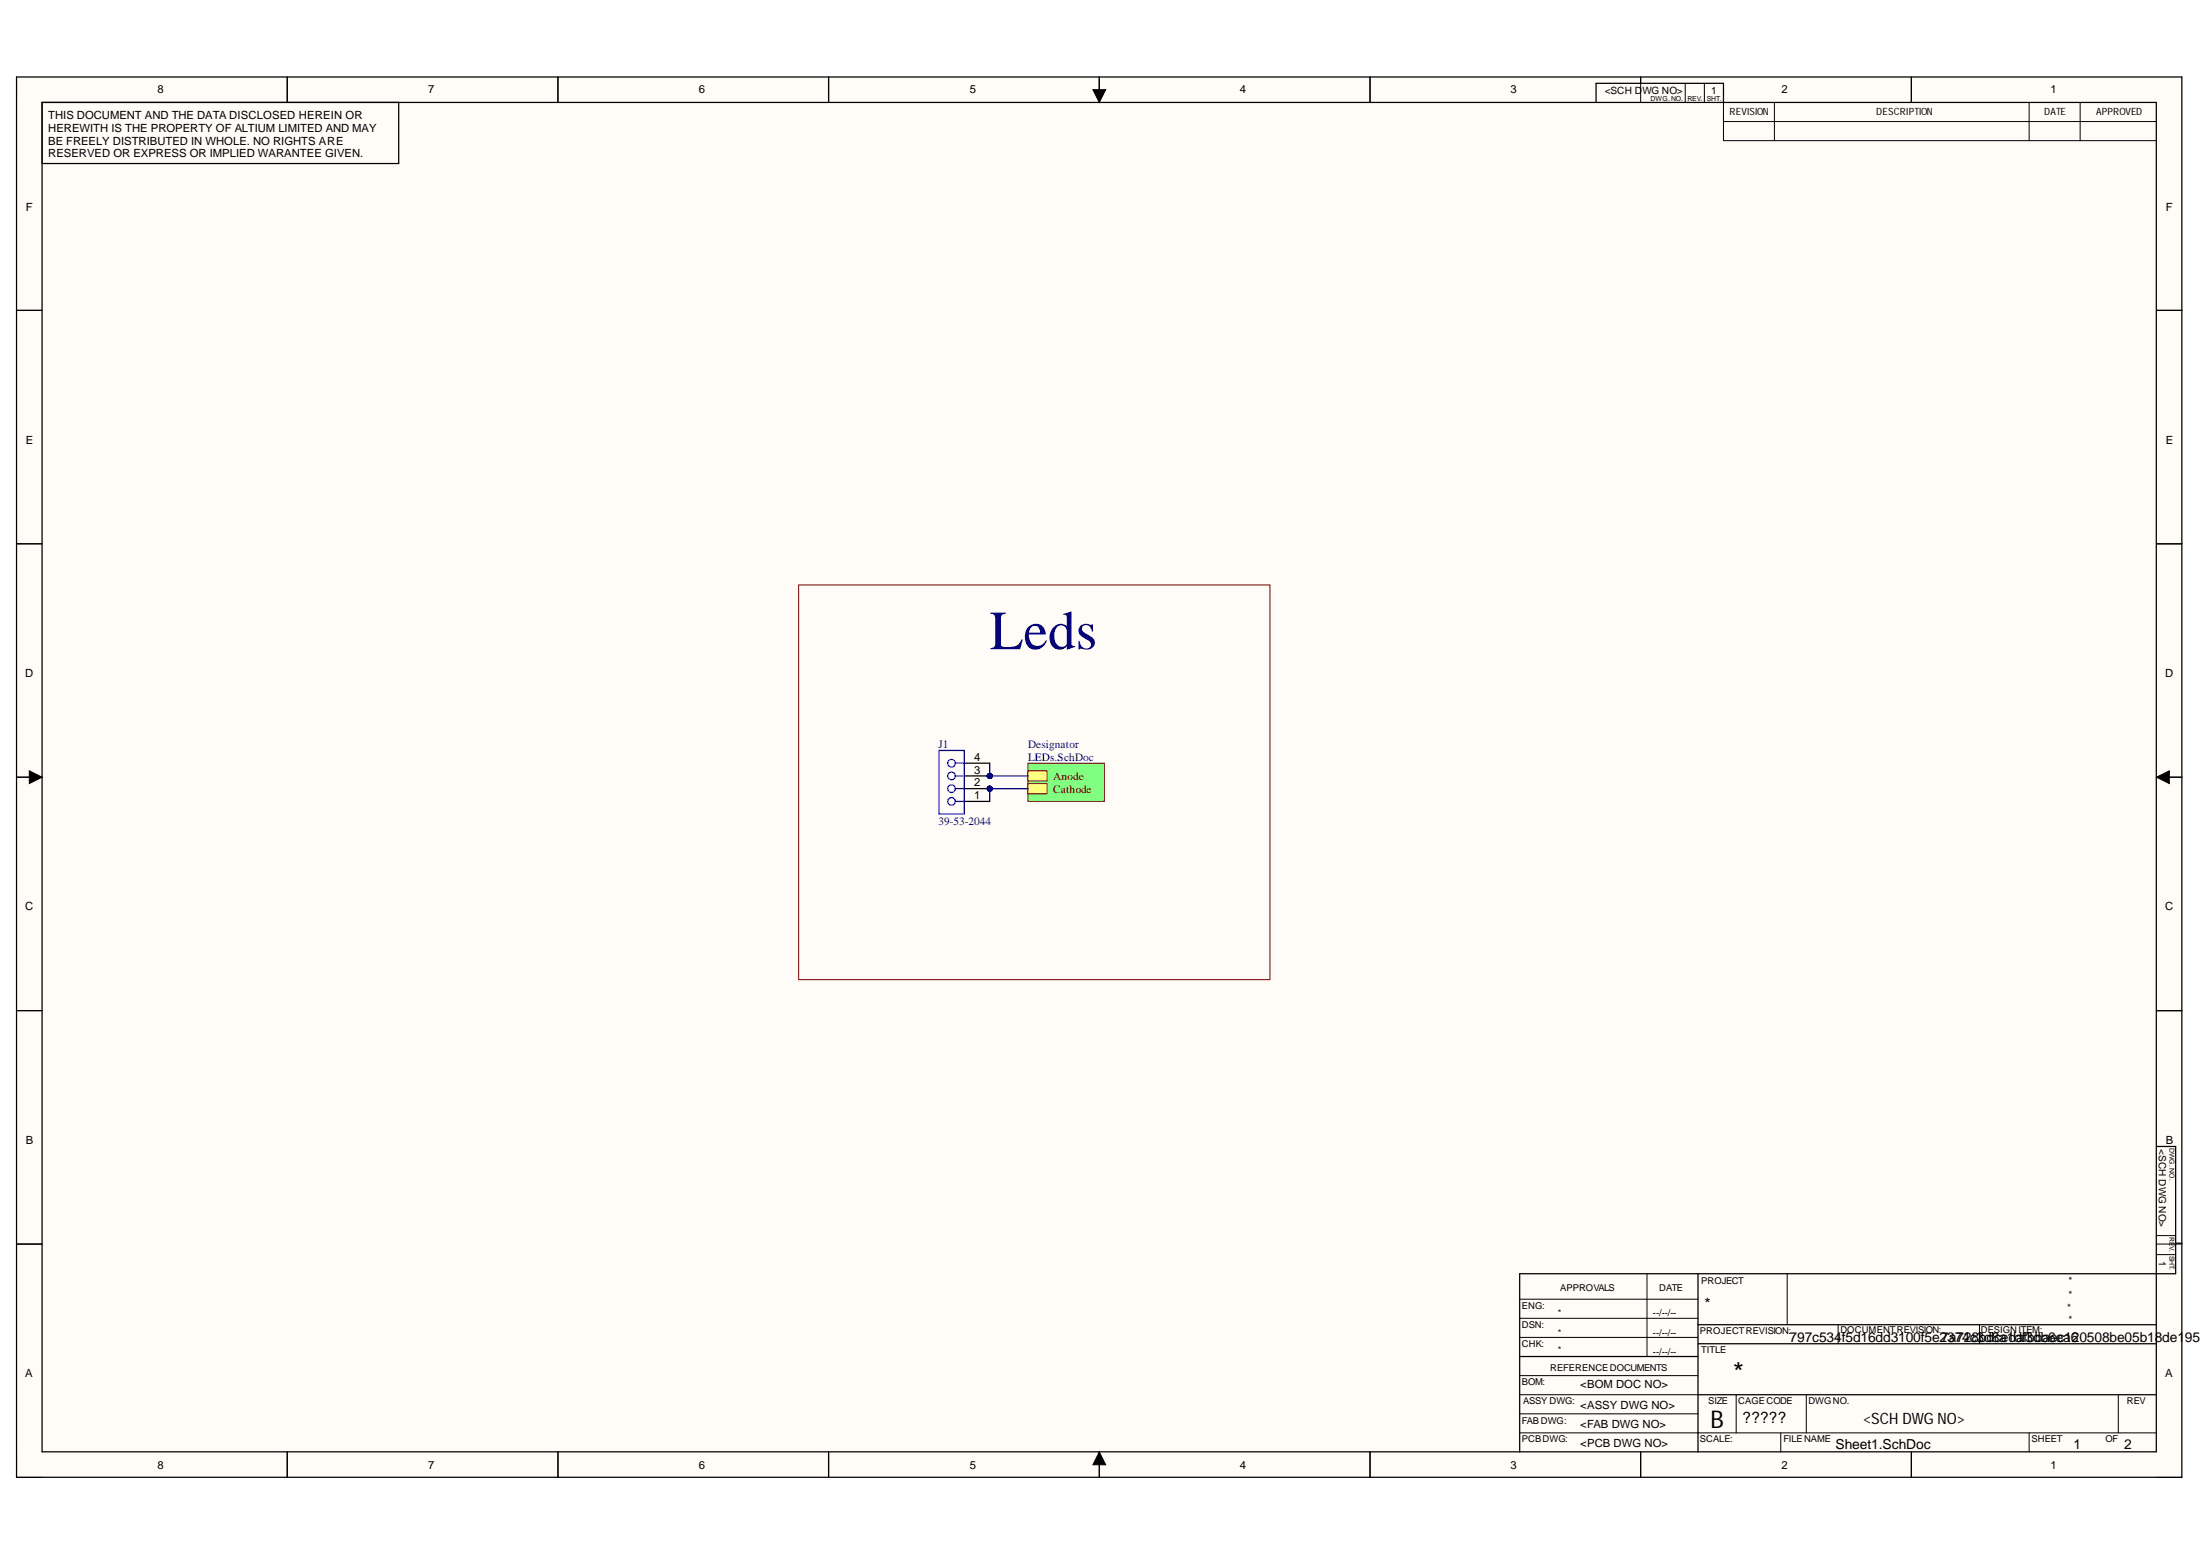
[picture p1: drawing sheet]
<svg xmlns="http://www.w3.org/2000/svg" width="297mm" height="210mm" viewBox="0 0 297 210" stroke-linecap="round" stroke-linejoin="round" font-family="sans-serif">
<g fill="#fffcf8">
<path d="M2.2 10.4h292.4v189h-292.4z" fill-rule="evenodd"/>
<path d="M5.7 13.8h285.5v182.2h-285.5z" fill-rule="evenodd"/>
</g>
<g fill="none" stroke="#000" stroke-width=".14">
<path d="M2.2 10.4v3.4M38.8 10.4v3.4M75.3 10.4v3.4M111.9 10.4v3.4M147.6 12.1h1.7l-.9 1.7zM148.4 10.4v3.4M185 10.4v3.4M221.5 10.4v3.4M227.5 11.2v2.6M230.1 11.2v2.6M232.7 13.8v5.2h58.5M232.7 16.4h58.5"/>
<path d="M239.6 13.8v5.2M258.1 10.4v3.4M274 13.8v5.2M280.9 13.8v5.2M2.2 41.9h3.5M291.2 41.9h3.4M2.2 73.4h3.5M291.2 73.4h3.4M2.2 104.9h3.5M4 104.1l1.7 .8-1.7 .9zM291.2 104.9l1.7-.8v1.7zM291.2 104.9h3.4"/>
<path d="M2.2 136.4h3.5M291.2 136.4h3.4M2.2 167.9h3.5M205.2 178h24.1M205.2 175.4h24.1M222.4 171.9v11.2M241.3 171.9v6.9M248.2 178.8v2.6M267.3 178.8v2.6M291.2 167.9h3.4M291.2 169.4h2.6M291.2 166.8h2.6"/>
<path d="M2.2 196v3.4h3.5M38.8 196v3.4M75.3 196v3.4M111.9 196v3.4M148.4 196l.9 1.7h-1.7zM148.4 196v3.4M185 196v3.4M205.2 193.4h86M205.2 180.5h24.1M205.2 188.3h24.1M205.2 185.7h24.1M205.2 190.8h24.1"/>
<path d="M221.5 196v3.4M234.4 188.3v5.1M240.4 193.4v2.6M243.9 188.3v5.1M258.1 196v3.4M274 193.4v2.6M286 188.3v5.1M291.2 199.4h3.4"/>
</g>
<g fill="none" stroke="#000" stroke-width=".17">
<path d="M2.2 10.4h292.4v189h-292.4zM5.7 13.8h285.4v182.2h-285.4zM38.8 10.4v3.4M53.8 13.8v8.3h-48.1M75.3 10.4v3.4M111.9 10.4v3.4M148.4 10.4v3.4M185 10.4v3.4M215.5 13.8v-2.6h17.2v2.6M221.5 10.4v.8M258.1 10.4v3.4M2.2 41.9h3.5"/>
<path d="M291.2 41.9h3.4M2.2 73.4h3.5M291.2 73.4h3.4M2.2 104.9h3.5M291.2 104.9h3.4M2.2 136.4h3.5M291.2 136.4h3.4M291.2 154.8h2.6v17.1h-88.6v24.1M2.2 167.9h3.5M229.3 178.8h61.9M229.3 171.9v24.1M293.8 167.8h.8"/>
<path d="M38.8 196v3.4M75.3 196v3.4M111.9 196v3.4M148.4 196v3.4M185 196v3.4M205.2 183.1h24.1M221.5 196v3.4M229.3 181.4h61.9M229.3 188.3h61.9M258.1 196v3.4"/>
</g>
<path d="M147.6 12.1h1.7l-.9 1.7zM4 104.1l1.7 .8-1.7 .9zM291.2 104.9l1.7-.8v1.7zM148.4 196l.9 1.7h-1.7z" fill="#000"/>
<path d="M138.8 103h10.3v5.2h-10.3z" fill-rule="evenodd" fill="#80ff80"/>
<path d="M138.8 103h10.3v5.2h-10.3z" fill="none" stroke="#800000" stroke-width=".14"/>
<path d="M138.8 104.1h2.6v1.3h-2.6z" fill-rule="evenodd" fill="#ffff80"/>
<path d="M138.8 104.1h2.6v1.3h-2.6z" fill="none" stroke="#800000" stroke-width=".14"/>
<path d="M138.8 105.8h2.6v1.3h-2.6z" fill-rule="evenodd" fill="#ffff80"/>
<path d="M138.8 105.8h2.6v1.3h-2.6z" fill="none" stroke="#800000" stroke-width=".14"/>
<circle cx="133.6" cy="106.5" r=".34" fill="#000080"/>
<circle cx="133.6" cy="106.5" r=".34" fill="none" stroke="#000080" stroke-width=".14"/>
<circle cx="133.6" cy="104.7" r=".34" fill="#000080"/>
<circle cx="133.6" cy="104.7" r=".34" fill="none" stroke="#000080" stroke-width=".14"/>
<path d="M130.2 108.2h3.4M130.2 106.5h3.4" fill="none" stroke="#000" stroke-width=".17"/>
<circle cx="133.6" cy="106.5" r=".34" fill="#000080"/>
<circle cx="133.6" cy="106.5" r=".34" fill="none" stroke="#000080" stroke-width=".14"/>
<path d="M130.2 104.7h3.4" fill="none" stroke="#000" stroke-width=".17"/>
<circle cx="133.6" cy="104.7" r=".34" fill="#000080"/>
<circle cx="133.6" cy="104.7" r=".34" fill="none" stroke="#000080" stroke-width=".14"/>
<path d="M130.2 103h3.4" fill="none" stroke="#000" stroke-width=".17"/>
<g fill="none" stroke="#00f" stroke-width=".17">
<path d="M126.8 101.3h3.4v8.6h-3.4zM129 104.7h1.2M129 106.5h1.2M129 108.2h1.2M129 103h1.2"/>
<circle cx="128.5" cy="108.2" r=".52"/>
<circle cx="128.5" cy="106.5" r=".52"/>
<circle cx="128.5" cy="103" r=".52"/>
<circle cx="128.5" cy="104.7" r=".52"/>
</g>
<path d="M107.8 79h63.7v53.2h-63.7z" fill="none" stroke="#800000" stroke-width=".14"/>
<path d="M133.6 103v1.7" fill="none" stroke="#000080" stroke-width=".17"/>
<circle cx="133.6" cy="104.7" r=".34" fill="#000080"/>
<circle cx="133.6" cy="104.7" r=".34" fill="none" stroke="#000080" stroke-width=".14"/>
<path d="M133.6 104.7h5.2" fill="none" stroke="#000080" stroke-width=".17"/>
<circle cx="133.6" cy="104.7" r=".34" fill="#000080"/>
<circle cx="133.6" cy="104.7" r=".34" fill="none" stroke="#000080" stroke-width=".14"/>
<path d="M133.6 106.5v1.7" fill="none" stroke="#000080" stroke-width=".17"/>
<circle cx="133.6" cy="106.5" r=".34" fill="#000080"/>
<circle cx="133.6" cy="106.5" r=".34" fill="none" stroke="#000080" stroke-width=".14"/>
<path d="M133.6 106.5h5.2" fill="none" stroke="#000080" stroke-width=".17"/>
<circle cx="133.6" cy="106.5" r=".34" fill="#000080"/>
<circle cx="133.6" cy="106.5" r=".34" fill="none" stroke="#000080" stroke-width=".14"/>
<text font-size="7.4" fill="#000080" x="133.6" y="87.6">Leds</text>
<text font-size="3.7" x="234" y="186.5">*</text>
<text font-size="3.3" x="231" y="192.8">B</text>
<g font-size="2.1">
<text x="230.1" y="176.7">*</text>
<text x="235.3" y="192.1">?????</text>
<text x="251.6" y="192.2">&lt;SCH DWG NO&gt;</text>
</g>
<g font-size="1.9">
<text x="241.6" y="181.2">797c534</text>
<text x="248.7" y="181.2">f5d16dd3100f5e273a7742c3d8a1df3db6ea6</text>
<text x="266.2" y="181.2">8bdcedafbbaec120508be05b18de1</text>
<text x="295" y="181.2">951</text>
<text x="247.8" y="195.6">Sheet1.SchDoc</text>
<text x="280" y="195.6">1</text>
<text x="286.8" y="195.6">2</text>
</g>
<g font-size="1.5">
<text x="6.5" y="16.1">THIS DOCUMENT AND THE DATA DISCLOSED HEREIN OR</text>
<text x="6.5" y="17.8">HEREWITH IS THE PROPERTY OF ALTIUM LIMITED AND MAY</text>
<text x="21.2" y="12.6">8</text>
<text x="57.8" y="12.6">7</text>
<text x="94.4" y="12.6">6</text>
<text x="130.9" y="12.6">5</text>
<text x="167.4" y="12.6">4</text>
<text x="204" y="12.6">3</text>
<text x="240.5" y="12.6">2</text>
<text x="276.8" y="12.6">1</text>
<text x="6.5" y="19.5">BE FREELY DISTRIBUTED IN WHOLE. NO RIGHTS ARE</text>
<text x="6.5" y="21.2">RESERVED OR EXPRESS OR IMPLIED WARANTEE GIVEN.</text>
<text x="3.5" y="28.4">F</text>
<text x="292.4" y="28.4">F</text>
<text x="3.5" y="59.9">E</text>
<text x="292.4" y="59.9">E</text>
<text x="3.4" y="91.4">D</text>
<text x="292.3" y="91.4">D</text>
<text x="131.5" y="107.8">1</text>
<text x="131.5" y="106.1">2</text>
<text x="131.5" y="104.5">3</text>
<text x="131.5" y="102.7">4</text>
<text x="3.4" y="122.9">C</text>
<text x="292.3" y="122.9">C</text>
<text x="3.5" y="154.4">B</text>
<text x="292.4" y="154.4">B</text>
<text x="3.4" y="185.9">A</text>
<text x="292.3" y="185.9">A</text>
<text x="213.4" y="190.2">&lt;ASSY DWG NO&gt;</text>
<text x="213.4" y="187.4">&lt;BOM DOC NO&gt;</text>
<text x="213.4" y="195.4">&lt;PCB DWG NO&gt;</text>
<text x="213.4" y="192.8">&lt;FAB DWG NO&gt;</text>
<text x="21.2" y="198.2">8</text>
<text x="57.8" y="198.2">7</text>
<text x="94.4" y="198.2">6</text>
<text x="130.9" y="198.2">5</text>
<text x="167.4" y="198.2">4</text>
<text x="204" y="198.2">3</text>
<text x="240.5" y="198.2">2</text>
<text x="276.8" y="198.2">1</text>
</g>
<g font-size="1.5" fill="#000080">
<text x="126.7" y="101">J1</text>
<text x="138.8" y="101">Designator</text>
<text x="138.8" y="102.7">LEDs.SchDoc</text>
<text x="126.7" y="111.3">39-53-2044</text>
</g>
<g font-size="1.5" fill="#800000">
<text x="142.2" y="105.3">Anode</text>
<text x="142.2" y="107">Cathode</text>
</g>
<g font-size="1.4">
<text x="216.7" y="12.7">&lt;SCH D</text>
<text x="221.7" y="12.7">WG NO&gt;</text>
<text x="231" y="12.7">1</text>
<text x="233.5" y="15.6">REVISION</text>
<text x="253.3" y="15.6">DESCRIPTION</text>
<text x="276" y="15.6">DATE</text>
<text x="283" y="15.6">APPROVED</text>
<text x="291.5" y="155.1" transform="rotate(90 291.5 155.1)">&lt;SCH DWG NO&gt;</text>
<text x="279.3" y="173.4">*</text>
<text x="291.5" y="170.2" transform="rotate(90 291.5 170.2)">1</text>
<text x="279.1" y="177">*</text>
<text x="279.3" y="178.5">*</text>
<text x="279.3" y="175.2">*</text>
</g>
<g font-size="1.3">
<text x="229.7" y="173.4">PROJECT</text>
<text x="205.5" y="176.7">ENG:</text>
<text x="205.5" y="179.2">DSN:</text>
<text x="210.3" y="177.7">*</text>
<text x="210.7" y="174.2">APPROVALS</text>
<text x="223.2" y="177.7">--/--/--</text>
<text x="224" y="174.2">DATE</text>
<text x="248.5" y="179.9">DOCUMENTREVISION:</text>
<text x="267.4" y="179.9">DESIGNITEM:</text>
<text x="205.5" y="181.8">CHK:</text>
<text x="209.3" y="185.1">REFERENCEDOCUMENTS</text>
<text x="210.3" y="180.3">*</text>
<text x="210.3" y="182.7">*</text>
<text x="223.2" y="180.3">--/--/--</text>
<text x="223.2" y="182.9">--/--/--</text>
<text x="229.5" y="180.1">PROJECTREVISION:</text>
<text x="229.7" y="182.7">TITLE</text>
<text x="205.5" y="187">BOM:</text>
<text x="205.7" y="189.5">ASSY DWG:</text>
<text x="230.6" y="189.5">SIZE</text>
<text x="234.7" y="189.5">CAGECODE</text>
<text x="244.2" y="189.5">DWGNO.</text>
<text x="287.2" y="189.5">REV</text>
<text x="205.5" y="192.2">FAB DWG:</text>
<text x="205.5" y="194.7">PCBDWG:</text>
<text x="229.5" y="194.7">SCALE:</text>
<text x="240.8" y="194.7">FILENAME</text>
<text x="274.3" y="194.7">SHEET</text>
<text x="284.3" y="194.7">OF</text>
</g>
<g font-size=".9">
<text x="222.8" y="13.6">DWG. NO.</text>
<text x="227.8" y="13.6">REV.</text>
<text x="230.5" y="13.6">SHT.</text>
<text x="292.9" y="154.9" transform="rotate(90 292.9 154.9)">DWG. NO.</text>
<text x="292.9" y="167" transform="rotate(90 292.9 167)">REV.</text>
<text x="292.9" y="169.5" transform="rotate(90 292.9 169.5)">SHT.</text>
</g>
</svg>
